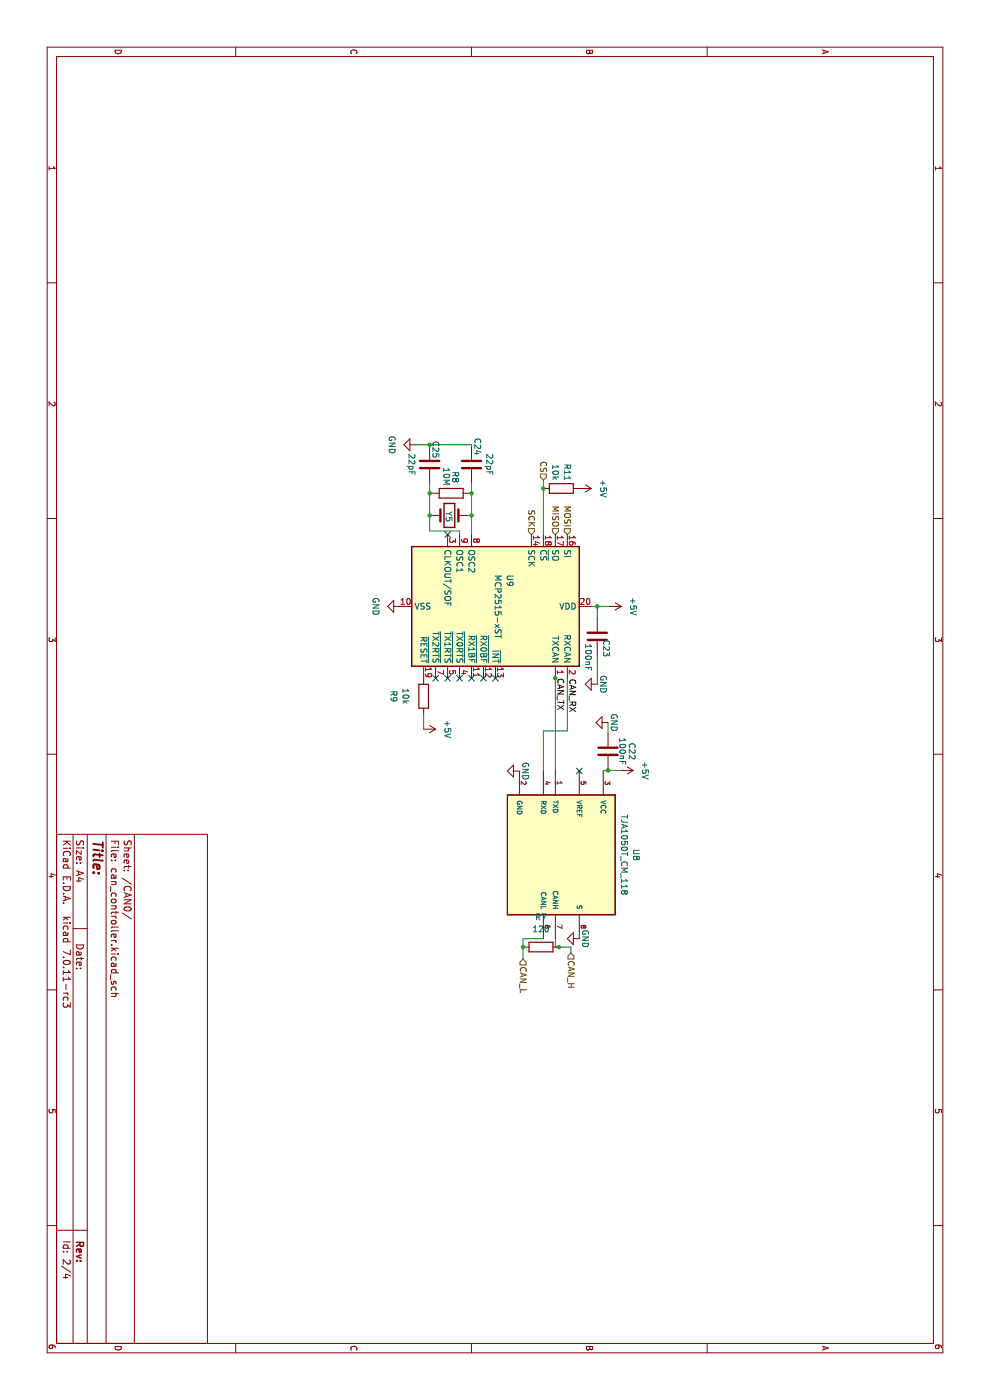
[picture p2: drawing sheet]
(kicad_sch (version 20230121) (generator eeschema)

 (paper "A4")

 (lib_symbols
  (symbol "Device:C" (pin_numbers hide) (pin_names (offset 0.254)) (in_bom yes) (on_board yes)
   (property "Reference" "C" (at 0.635 2.54 0) (effects (font (size 1.27 1.27)) (justify left)))
   (property "Value" "C" (at 0.635 -2.54 0) (effects (font (size 1.27 1.27)) (justify left)))
   (property "Footprint" "" (at 0.9652 -3.81 0) (effects (font (size 1.27 1.27)) hide))
   (property "Datasheet" "~" (at 0 0 0) (effects (font (size 1.27 1.27)) hide))
   (symbol "C_0_1"
    (polyline (pts (xy -2.032 -0.762) (xy 2.032 -0.762)) (stroke (width 0.508) (type default)) (fill (type none)))
    (polyline (pts (xy -2.032 0.762) (xy 2.032 0.762)) (stroke (width 0.508) (type default)) (fill (type none))))
   (symbol "C_1_1"
    (pin passive line (at 0 3.81 270) (length 2.794) (name "~" (effects (font (size 1.27 1.27)))) (number "1" (effects (font (size 1.27 1.27)))))
    (pin passive line (at 0 -3.81 90) (length 2.794) (name "~" (effects (font (size 1.27 1.27)))) (number "2" (effects (font (size 1.27 1.27)))))))
  (symbol "Device:Crystal" (pin_numbers hide) (pin_names (offset 1.016) hide) (in_bom yes) (on_board yes)
   (property "Reference" "Y" (at 0 3.81 0) (effects (font (size 1.27 1.27))))
   (property "Value" "Crystal" (at 0 -3.81 0) (effects (font (size 1.27 1.27))))
   (property "Footprint" "" (at 0 0 0) (effects (font (size 1.27 1.27)) hide))
   (property "Datasheet" "~" (at 0 0 0) (effects (font (size 1.27 1.27)) hide))
   (symbol "Crystal_0_1"
    (rectangle (start -1.143 2.54) (end 1.143 -2.54) (stroke (width 0.3048) (type default)) (fill (type none)))
    (polyline (pts (xy -2.54 0) (xy -1.905 0)) (stroke (width 0) (type default)) (fill (type none)))
    (polyline (pts (xy -1.905 -1.27) (xy -1.905 1.27)) (stroke (width 0.508) (type default)) (fill (type none)))
    (polyline (pts (xy 1.905 -1.27) (xy 1.905 1.27)) (stroke (width 0.508) (type default)) (fill (type none)))
    (polyline (pts (xy 2.54 0) (xy 1.905 0)) (stroke (width 0) (type default)) (fill (type none))))
   (symbol "Crystal_1_1"
    (pin passive line (at -3.81 0 0) (length 1.27) (name "1" (effects (font (size 1.27 1.27)))) (number "1" (effects (font (size 1.27 1.27)))))
    (pin passive line (at 3.81 0 180) (length 1.27) (name "2" (effects (font (size 1.27 1.27)))) (number "2" (effects (font (size 1.27 1.27)))))))
  (symbol "Device:R" (pin_numbers hide) (pin_names (offset 0)) (in_bom yes) (on_board yes)
   (property "Reference" "R" (at 2.032 0 90) (effects (font (size 1.27 1.27))))
   (property "Value" "R" (at 0 0 90) (effects (font (size 1.27 1.27))))
   (property "Footprint" "" (at -1.778 0 90) (effects (font (size 1.27 1.27)) hide))
   (property "Datasheet" "~" (at 0 0 0) (effects (font (size 1.27 1.27)) hide))
   (symbol "R_0_1"
    (rectangle (start -1.016 -2.54) (end 1.016 2.54) (stroke (width 0.254) (type default)) (fill (type none))))
   (symbol "R_1_1"
    (pin passive line (at 0 3.81 270) (length 1.27) (name "~" (effects (font (size 1.27 1.27)))) (number "1" (effects (font (size 1.27 1.27)))))
    (pin passive line (at 0 -3.81 90) (length 1.27) (name "~" (effects (font (size 1.27 1.27)))) (number "2" (effects (font (size 1.27 1.27)))))))
  (symbol "Interface_CAN_LIN:MCP2515-xST" (in_bom yes) (on_board yes)
   (property "Reference" "U" (at -10.16 19.685 0) (effects (font (size 1.27 1.27)) (justify right)))
   (property "Value" "MCP2515-xST" (at 19.05 20.32 0) (effects (font (size 1.27 1.27)) (justify right top)))
   (property "Footprint" "Package_SO:TSSOP-20_4.4x6.5mm_P0.65mm" (at 0 -22.86 0) (effects (font (size 1.27 1.27) italic) hide))
   (property "Datasheet" "http://ww1.microchip.com/downloads/en/DeviceDoc/21801e.pdf" (at 2.54 -20.32 0) (effects (font (size 1.27 1.27)) hide))
   (symbol "MCP2515-xST_0_1"
    (rectangle (start -12.7 17.78) (end 12.7 -17.78) (stroke (width 0.254) (type default)) (fill (type background))))
   (symbol "MCP2515-xST_1_1"
    (pin output line (at 15.24 12.7 180) (length 2.54) (name "TXCAN" (effects (font (size 1.27 1.27)))) (number "1" (effects (font (size 1.27 1.27)))))
    (pin power_in line (at 0 -20.32 90) (length 2.54) (name "VSS" (effects (font (size 1.27 1.27)))) (number "10" (effects (font (size 1.27 1.27)))))
    (pin output line (at 15.24 -5.08 180) (length 2.54) (name "~{RX1BF}" (effects (font (size 1.27 1.27)))) (number "11" (effects (font (size 1.27 1.27)))))
    (pin output line (at 15.24 -2.54 180) (length 2.54) (name "~{RX0BF}" (effects (font (size 1.27 1.27)))) (number "12" (effects (font (size 1.27 1.27)))))
    (pin output line (at 15.24 0 180) (length 2.54) (name "~{INT}" (effects (font (size 1.27 1.27)))) (number "13" (effects (font (size 1.27 1.27)))))
    (pin input line (at -15.24 7.62 0) (length 2.54) (name "SCK" (effects (font (size 1.27 1.27)))) (number "14" (effects (font (size 1.27 1.27)))))
    (pin no_connect line (at -12.7 -2.54 0) (length 2.54) hide (name "NC" (effects (font (size 1.27 1.27)))) (number "15" (effects (font (size 1.27 1.27)))))
    (pin input line (at -15.24 15.24 0) (length 2.54) (name "SI" (effects (font (size 1.27 1.27)))) (number "16" (effects (font (size 1.27 1.27)))))
    (pin output line (at -15.24 12.7 0) (length 2.54) (name "SO" (effects (font (size 1.27 1.27)))) (number "17" (effects (font (size 1.27 1.27)))))
    (pin input line (at -15.24 10.16 0) (length 2.54) (name "~{CS}" (effects (font (size 1.27 1.27)))) (number "18" (effects (font (size 1.27 1.27)))))
    (pin input line (at 15.24 -15.24 180) (length 2.54) (name "~{RESET}" (effects (font (size 1.27 1.27)))) (number "19" (effects (font (size 1.27 1.27)))))
    (pin input line (at 15.24 15.24 180) (length 2.54) (name "RXCAN" (effects (font (size 1.27 1.27)))) (number "2" (effects (font (size 1.27 1.27)))))
    (pin power_in line (at 0 20.32 270) (length 2.54) (name "VDD" (effects (font (size 1.27 1.27)))) (number "20" (effects (font (size 1.27 1.27)))))
    (pin output line (at -15.24 -10.16 0) (length 2.54) (name "CLKOUT/SOF" (effects (font (size 1.27 1.27)))) (number "3" (effects (font (size 1.27 1.27)))))
    (pin input line (at 15.24 -7.62 180) (length 2.54) (name "~{TX0RTS}" (effects (font (size 1.27 1.27)))) (number "4" (effects (font (size 1.27 1.27)))))
    (pin input line (at 15.24 -10.16 180) (length 2.54) (name "~{TX1RTS}" (effects (font (size 1.27 1.27)))) (number "5" (effects (font (size 1.27 1.27)))))
    (pin no_connect line (at -12.7 0 0) (length 2.54) hide (name "NC" (effects (font (size 1.27 1.27)))) (number "6" (effects (font (size 1.27 1.27)))))
    (pin input line (at 15.24 -12.7 180) (length 2.54) (name "~{TX2RTS}" (effects (font (size 1.27 1.27)))) (number "7" (effects (font (size 1.27 1.27)))))
    (pin output line (at -15.24 -5.08 0) (length 2.54) (name "OSC2" (effects (font (size 1.27 1.27)))) (number "8" (effects (font (size 1.27 1.27)))))
    (pin input line (at -15.24 -7.62 0) (length 2.54) (name "OSC1" (effects (font (size 1.27 1.27)))) (number "9" (effects (font (size 1.27 1.27)))))))
  (symbol "TJA1050T_CM_118:TJA1050T_CM_118" (pin_names (offset 1.016)) (in_bom yes) (on_board yes)
   (property "Reference" "U" (at -12.7 11.049 0) (effects (font (size 1.27 1.27)) (justify left bottom)))
   (property "Value" "TJA1050T_CM_118" (at -12.7 -15.24 0) (effects (font (size 1.27 1.27)) (justify left bottom)))
   (property "Footprint" "TJA1050T_CM_118:SOIC127P600X175-8N" (at 0 0 0) (effects (font (size 1.27 1.27)) (justify bottom) hide))
   (property "Datasheet" "" (at 0 0 0) (effects (font (size 1.27 1.27)) hide))
   (property "MF" "NXP USA" (at 0 0 0) (effects (font (size 1.27 1.27)) (justify bottom) hide))
   (property "MAXIMUM_PACKAGE_HEIGHT" "1.75 mm" (at 0 0 0) (effects (font (size 1.27 1.27)) (justify bottom) hide))
   (property "Package" "SO-8 NXP Semiconductors" (at 0 0 0) (effects (font (size 1.27 1.27)) (justify bottom) hide))
   (property "Price" "None" (at 0 0 0) (effects (font (size 1.27 1.27)) (justify bottom) hide))
   (property "Check_prices" "https://www.snapeda.com/parts/TJA1050T/CM,118/NXP+USA+Inc./view-part/?ref=eda" (at 0 0 0) (effects (font (size 1.27 1.27)) (justify bottom) hide))
   (property "STANDARD" "IPC 7351B" (at 0 0 0) (effects (font (size 1.27 1.27)) (justify bottom) hide))
   (property "PARTREV" "4" (at 0 0 0) (effects (font (size 1.27 1.27)) (justify bottom) hide))
   (property "SnapEDA_Link" "https://www.snapeda.com/parts/TJA1050T/CM,118/NXP+USA+Inc./view-part/?ref=snap" (at 0 0 0) (effects (font (size 1.27 1.27)) (justify bottom) hide))
   (property "MP" "TJA1050T/CM,118" (at 0 0 0) (effects (font (size 1.27 1.27)) (justify bottom) hide))
   (property "Purchase-URL" "https://www.snapeda.com/api/url_track_click_mouser/?unipart_id=304529&manufacturer=NXP USA&part_name=TJA1050T/CM,118&search_term=tja1050" (at 0 0 0) (effects (font (size 1.27 1.27)) (justify bottom) hide))
   (property "Description" "\n1/1 Transceiver Half CANbus 8-SO\n" (at 0 0 0) (effects (font (size 1.27 1.27)) (justify bottom) hide))
   (property "Availability" "In Stock" (at 0 0 0) (effects (font (size 1.27 1.27)) (justify bottom) hide))
   (property "MANUFACTURER" "NXP USA" (at 0 0 0) (effects (font (size 1.27 1.27)) (justify bottom) hide))
   (symbol "TJA1050T_CM_118_0_0"
    (rectangle (start -12.7 -12.7) (end 12.7 10.16) (stroke (width 0.254) (type default)) (fill (type background)))
    (pin input line (at 17.78 -2.54 180) (length 5.08) (name "TXD" (effects (font (size 1.016 1.016)))) (number "1" (effects (font (size 1.016 1.016)))))
    (pin power_in line (at 17.78 -10.16 180) (length 5.08) (name "GND" (effects (font (size 1.016 1.016)))) (number "2" (effects (font (size 1.016 1.016)))))
    (pin power_in line (at 17.78 7.62 180) (length 5.08) (name "VCC" (effects (font (size 1.016 1.016)))) (number "3" (effects (font (size 1.016 1.016)))))
    (pin output line (at 17.78 -5.08 180) (length 5.08) (name "RXD" (effects (font (size 1.016 1.016)))) (number "4" (effects (font (size 1.016 1.016)))))
    (pin output line (at 17.78 2.54 180) (length 5.08) (name "VREF" (effects (font (size 1.016 1.016)))) (number "5" (effects (font (size 1.016 1.016)))))
    (pin bidirectional line (at -17.78 -5.08 0) (length 5.08) (name "CANL" (effects (font (size 1.016 1.016)))) (number "6" (effects (font (size 1.016 1.016)))))
    (pin bidirectional line (at -17.78 -2.54 0) (length 5.08) (name "CANH" (effects (font (size 1.016 1.016)))) (number "7" (effects (font (size 1.016 1.016)))))
    (pin input line (at -17.78 2.54 0) (length 5.08) (name "S" (effects (font (size 1.016 1.016)))) (number "8" (effects (font (size 1.016 1.016)))))))
  (symbol "power:+5V" (power) (pin_names (offset 0)) (in_bom yes) (on_board yes)
   (property "Reference" "#PWR" (at 0 -3.81 0) (effects (font (size 1.27 1.27)) hide))
   (property "Value" "+5V" (at 0 3.556 0) (effects (font (size 1.27 1.27))))
   (property "Footprint" "" (at 0 0 0) (effects (font (size 1.27 1.27)) hide))
   (property "Datasheet" "" (at 0 0 0) (effects (font (size 1.27 1.27)) hide))
   (symbol "+5V_0_1"
    (polyline (pts (xy -0.762 1.27) (xy 0 2.54)) (stroke (width 0) (type default)) (fill (type none)))
    (polyline (pts (xy 0 0) (xy 0 2.54)) (stroke (width 0) (type default)) (fill (type none)))
    (polyline (pts (xy 0 2.54) (xy 0.762 1.27)) (stroke (width 0) (type default)) (fill (type none))))
   (symbol "+5V_1_1"
    (pin power_in line (at 0 0 90) (length 0) hide (name "+5V" (effects (font (size 1.27 1.27)))) (number "1" (effects (font (size 1.27 1.27)))))))
  (symbol "power:GND" (power) (pin_names (offset 0)) (in_bom yes) (on_board yes)
   (property "Reference" "#PWR" (at 0 -6.35 0) (effects (font (size 1.27 1.27)) hide))
   (property "Value" "GND" (at 0 -3.81 0) (effects (font (size 1.27 1.27))))
   (property "Footprint" "" (at 0 0 0) (effects (font (size 1.27 1.27)) hide))
   (property "Datasheet" "" (at 0 0 0) (effects (font (size 1.27 1.27)) hide))
   (symbol "GND_0_1"
    (polyline (pts (xy 0 0) (xy 0 -1.27) (xy 1.27 -1.27) (xy 0 -2.54) (xy -1.27 -1.27) (xy 0 -1.27)) (stroke (width 0) (type default)) (fill (type none))))
   (symbol "GND_1_1"
    (pin power_in line (at 0 0 270) (length 0) hide (name "GND" (effects (font (size 1.27 1.27)))) (number "1" (effects (font (size 1.27 1.27))))))))

 (junction (at 103.632 94.742) (diameter 0) (color 0 0 0 0))
 (junction (at 94.361 118.872) (diameter 0) (color 0 0 0 0))
 (junction (at 143.891 92.202) (diameter 0) (color 0 0 0 0))
 (junction (at 109.347 118.872) (diameter 0) (color 0 0 0 0))
 (junction (at 104.648 109.982) (diameter 0) (color 0 0 0 0))
 (junction (at 200.914 91.44) (diameter 0) (color 0 0 0 0))
 (junction (at 109.347 109.982) (diameter 0) (color 0 0 0 0))
 (junction (at 200.914 99.06) (diameter 0) (color 0 0 0 0))
 (junction (at 163.449 81.026) (diameter 0) (color 0 0 0 0))
 (junction (at 104.648 118.872) (diameter 0) (color 0 0 0 0))
 (junction (at 128.651 83.312) (diameter 0) (color 0 0 0 0))

 (no_connect (at 143.891 107.442))
 (no_connect (at 143.891 115.062))
 (no_connect (at 143.891 117.602))
 (no_connect (at 143.891 109.982))
 (no_connect (at 113.411 115.062))
 (no_connect (at 163.576 87.122))
 (no_connect (at 143.891 104.902))
 (no_connect (at 143.891 112.522))

 (wire (pts (xy 103.632 94.742) (xy 113.411 94.742)) (stroke (width 0) (type default)))
 (wire (pts (xy 155.067 94.742) (xy 163.576 94.742)) (stroke (width 0) (type default)))
 (wire (pts (xy 112.649 112.522) (xy 113.411 112.522)) (stroke (width 0) (type default)))
 (wire (pts (xy 102.362 118.872) (xy 104.648 118.872)) (stroke (width 0) (type default)))
 (wire (pts (xy 200.914 92.202) (xy 200.914 91.44)) (stroke (width 0) (type default)))
 (wire (pts (xy 109.347 118.872) (xy 112.649 118.872)) (stroke (width 0) (type default)))
 (wire (pts (xy 203.454 99.06) (xy 200.914 99.06)) (stroke (width 0) (type default)))
 (wire (pts (xy 199.136 99.06) (xy 199.136 94.742)) (stroke (width 0) (type default)))
 (wire (pts (xy 163.449 82.042) (xy 163.576 82.042)) (stroke (width 0) (type default)))
 (wire (pts (xy 94.361 109.982) (xy 94.742 109.982)) (stroke (width 0) (type default)))
 (wire (pts (xy 102.362 109.982) (xy 104.648 109.982)) (stroke (width 0) (type default)))
 (wire (pts (xy 94.361 118.872) (xy 94.361 121.793)) (stroke (width 0) (type default)))
 (wire (pts (xy 128.651 80.772) (xy 128.651 83.312)) (stroke (width 0) (type default)))
 (wire (pts (xy 104.648 118.11) (xy 104.648 118.872)) (stroke (width 0) (type default)))
 (wire (pts (xy 109.347 118.491) (xy 109.347 118.872)) (stroke (width 0) (type default)))
 (wire (pts (xy 155.575 81.026) (xy 153.289 81.026)) (stroke (width 0) (type default)))
 (wire (pts (xy 109.347 109.982) (xy 113.411 109.982)) (stroke (width 0) (type default)))
 (wire (pts (xy 163.449 81.026) (xy 163.449 82.042)) (stroke (width 0) (type default)))
 (wire (pts (xy 94.361 109.982) (xy 94.361 118.872)) (stroke (width 0) (type default)))
 (wire (pts (xy 131.191 83.312) (xy 128.651 83.312)) (stroke (width 0) (type default)))
 (wire (pts (xy 155.067 94.742) (xy 155.067 89.662)) (stroke (width 0) (type default)))
 (wire (pts (xy 163.195 81.026) (xy 163.449 81.026)) (stroke (width 0) (type default)))
 (wire (pts (xy 104.648 109.982) (xy 104.648 110.49)) (stroke (width 0) (type default)))
 (wire (pts (xy 202.184 88.9) (xy 200.914 88.9)) (stroke (width 0) (type default)))
 (wire (pts (xy 200.914 99.06) (xy 199.136 99.06)) (stroke (width 0) (type default)))
 (wire (pts (xy 138.811 83.312) (xy 145.161 83.312)) (stroke (width 0) (type default)))
 (wire (pts (xy 143.891 92.202) (xy 163.576 92.202)) (stroke (width 0) (type default)))
 (wire (pts (xy 128.651 83.312) (xy 128.651 84.582)) (stroke (width 0) (type default)))
 (wire (pts (xy 104.648 109.982) (xy 109.347 109.982)) (stroke (width 0) (type default)))
 (wire (pts (xy 94.742 118.872) (xy 94.361 118.872)) (stroke (width 0) (type default)))
 (wire (pts (xy 151.511 120.142) (xy 154.686 120.142)) (stroke (width 0) (type default)))
 (wire (pts (xy 143.891 89.662) (xy 155.067 89.662)) (stroke (width 0) (type default)))
 (wire (pts (xy 109.347 109.982) (xy 109.347 110.871)) (stroke (width 0) (type default)))
 (wire (pts (xy 101.854 94.742) (xy 103.632 94.742)) (stroke (width 0) (type default)))
 (wire (pts (xy 143.764 92.202) (xy 143.891 92.202)) (stroke (width 0) (type default)))
 (wire (pts (xy 104.648 118.872) (xy 109.347 118.872)) (stroke (width 0) (type default)))
 (wire (pts (xy 163.449 78.232) (xy 163.449 81.026)) (stroke (width 0) (type default)))
 (wire (pts (xy 112.649 118.872) (xy 112.649 112.522)) (stroke (width 0) (type default)))
 (wire (pts (xy 200.914 88.9) (xy 200.914 91.44)) (stroke (width 0) (type default)))
 (wire (pts (xy 200.914 92.202) (xy 199.136 92.202)) (stroke (width 0) (type default)))

 (label "CAN_TX" (at 143.764 92.202 0) (fields_autoplaced) (effects (font (size 1.27 1.27)) (justify left bottom)))
 (label "CAN_RX" (at 143.891 89.662 0) (fields_autoplaced) (effects (font (size 1.27 1.27)) (justify left bottom)))

 (hierarchical_label "CAN_H" (shape input) (at 202.184 88.9 0) (fields_autoplaced) (effects (font (size 1.27 1.27)) (justify left)))
 (hierarchical_label "CAN_L" (shape input) (at 203.454 99.06 0) (fields_autoplaced) (effects (font (size 1.27 1.27)) (justify left)))
 (hierarchical_label "MOSI" (shape input) (at 113.411 89.662 180) (fields_autoplaced) (effects (font (size 1.27 1.27)) (justify right)))
 (hierarchical_label "MISO" (shape input) (at 113.411 92.202 180) (fields_autoplaced) (effects (font (size 1.27 1.27)) (justify right)))
 (hierarchical_label "CS" (shape input) (at 101.854 94.742 180) (fields_autoplaced) (effects (font (size 1.27 1.27)) (justify right)))
 (hierarchical_label "SCK" (shape input) (at 113.411 97.282 180) (fields_autoplaced) (effects (font (size 1.27 1.27)) (justify right)))

 (symbol (lib_id "power:GND") (at 163.576 99.822 0) (mirror y) (unit 1) (in_bom yes) (on_board yes) (dnp no)
  (property "Reference" "#PWR068" (at 163.576 106.172 0) (effects (font (size 1.27 1.27)) hide))
  (property "Value" "GND" (at 163.576 98.552 0) (effects (font (size 1.27 1.27))))
  (property "Footprint" "" (at 163.576 99.822 0) (effects (font (size 1.27 1.27)) hide))
  (property "Datasheet" "" (at 163.576 99.822 0) (effects (font (size 1.27 1.27)) hide)) (pin "1")
  (instances (project "front_dash_unit" (path "" (reference "#PWR068") (unit 1)) (path "" (reference "#PWR014") (unit 1)))))

 (symbol (lib_id "power:+5V") (at 154.686 120.142 0) (unit 1) (in_bom yes) (on_board yes) (dnp no) (fields_autoplaced)
  (property "Reference" "#PWR069" (at 154.686 123.952 0) (effects (font (size 1.27 1.27)) hide))
  (property "Value" "+5V" (at 154.686 115.062 0) (effects (font (size 1.27 1.27))))
  (property "Footprint" "" (at 154.686 120.142 0) (effects (font (size 1.27 1.27)) hide))
  (property "Datasheet" "" (at 154.686 120.142 0) (effects (font (size 1.27 1.27)) hide)) (pin "1")
  (instances (project "front_dash_unit" (path "" (reference "#PWR069") (unit 1)) (path "" (reference "#PWR015") (unit 1)))))

 (symbol (lib_id "Device:R") (at 103.632 90.932 180) (unit 1) (in_bom yes) (on_board yes) (dnp no)
  (property "Reference" "R11" (at 100.203 89.662 0) (effects (font (size 1.27 1.27))))
  (property "Value" "10k" (at 100.203 92.202 0) (effects (font (size 1.27 1.27))))
  (property "Footprint" "Better_Handsolder:R_0805_2012Metric_Pad1.20x1.40mm_HandSolder_L" (at 105.41 90.932 90) (effects (font (size 1.27 1.27)) hide))
  (property "Datasheet" "~" (at 103.632 90.932 0) (effects (font (size 1.27 1.27)) hide)) (pin "1") (pin "2")
  (instances (project "front_dash_unit" (path "" (reference "R11") (unit 1)) (path "" (reference "R12") (unit 1)))))

 (symbol (lib_id "Interface_CAN_LIN:MCP2515-xST") (at 128.651 104.902 0) (unit 1) (in_bom yes) (on_board yes) (dnp no)
  (property "Reference" "U9" (at 121.793 101.854 0) (effects (font (size 1.27 1.27)) (justify left)))
  (property "Value" "MCP2515-xST" (at 121.793 104.394 0) (effects (font (size 1.27 1.27)) (justify left)))
  (property "Footprint" "RMC_SO:TSSOP-20_4.4x6.5mm_P0.65mm" (at 128.651 127.762 0) (effects (font (size 1.27 1.27) italic) hide))
  (property "Datasheet" "http://ww1.microchip.com/downloads/en/DeviceDoc/21801e.pdf" (at 131.191 125.222 0) (effects (font (size 1.27 1.27)) hide)) (pin "1") (pin "10") (pin "11") (pin "12") (pin "13") (pin "14") (pin "15") (pin "16") (pin "17") (pin "18") (pin "19") (pin "2") (pin "20") (pin "3") (pin "4") (pin "5") (pin "6") (pin "7") (pin "8") (pin "9")
  (instances (project "front_dash_unit" (path "" (reference "U9") (unit 1)) (path "" (reference "U3") (unit 1)))))

 (symbol (lib_id "Device:R") (at 200.914 95.25 0) (mirror y) (unit 1) (in_bom yes) (on_board yes) (dnp no)
  (property "Reference" "R7" (at 194.564 95.25 90) (effects (font (size 1.27 1.27))))
  (property "Value" "120" (at 197.104 95.25 90) (effects (font (size 1.27 1.27))))
  (property "Footprint" "Better_Handsolder:R_0805_2012Metric_Pad1.20x1.40mm_HandSolder_L" (at 202.692 95.25 90) (effects (font (size 1.27 1.27)) hide))
  (property "Datasheet" "~" (at 200.914 95.25 0) (effects (font (size 1.27 1.27)) hide)) (pin "1") (pin "2")
  (instances (project "front_dash_unit" (path "" (reference "R7") (unit 1)) (path "" (reference "R2") (unit 1)))))

 (symbol (lib_id "Device:C") (at 98.552 118.872 90) (mirror x) (unit 1) (in_bom yes) (on_board yes) (dnp no)
  (property "Reference" "C25" (at 95.377 117.602 90) (effects (font (size 1.27 1.27))))
  (property "Value" "22pF" (at 98.552 122.682 90) (effects (font (size 1.27 1.27))))
  (property "Footprint" "Better_Handsolder:C_0805_2012Metric_Pad1.18x1.45mm_HandSolder_L" (at 102.362 119.8372 0) (effects (font (size 1.27 1.27)) hide))
  (property "Datasheet" "~" (at 98.552 118.872 0) (effects (font (size 1.27 1.27)) hide)) (pin "1") (pin "2")
  (instances (project "front_dash_unit" (path "" (reference "C25") (unit 1)) (path "" (reference "C6") (unit 1)))))

 (symbol (lib_id "power:GND") (at 145.161 83.312 0) (unit 1) (in_bom yes) (on_board yes) (dnp no)
  (property "Reference" "#PWR066" (at 145.161 89.662 0) (effects (font (size 1.27 1.27)) hide))
  (property "Value" "GND" (at 145.161 82.042 0) (effects (font (size 1.27 1.27))))
  (property "Footprint" "" (at 145.161 83.312 0) (effects (font (size 1.27 1.27)) hide))
  (property "Datasheet" "" (at 145.161 83.312 0) (effects (font (size 1.27 1.27)) hide)) (pin "1")
  (instances (project "front_dash_unit" (path "" (reference "#PWR066") (unit 1)) (path "" (reference "#PWR011") (unit 1)))))

 (symbol (lib_id "Device:C") (at 159.385 81.026 90) (mirror x) (unit 1) (in_bom yes) (on_board yes) (dnp no)
  (property "Reference" "C22" (at 159.385 75.946 90) (effects (font (size 1.27 1.27))))
  (property "Value" "100nF" (at 159.385 77.978 90) (effects (font (size 1.27 1.27))))
  (property "Footprint" "Better_Handsolder:C_0805_2012Metric_Pad1.18x1.45mm_HandSolder_L" (at 163.195 81.9912 0) (effects (font (size 1.27 1.27)) hide))
  (property "Datasheet" "~" (at 159.385 81.026 0) (effects (font (size 1.27 1.27)) hide)) (pin "1") (pin "2")
  (instances (project "front_dash_unit" (path "" (reference "C22") (unit 1)) (path "" (reference "C2") (unit 1)))))

 (symbol (lib_id "Device:C") (at 135.001 83.312 270) (unit 1) (in_bom yes) (on_board yes) (dnp no)
  (property "Reference" "C23" (at 137.541 81.407 90) (effects (font (size 1.27 1.27))))
  (property "Value" "100nF" (at 139.446 85.217 90) (effects (font (size 1.27 1.27))))
  (property "Footprint" "Better_Handsolder:C_0805_2012Metric_Pad1.18x1.45mm_HandSolder_L" (at 131.191 84.2772 0) (effects (font (size 1.27 1.27)) hide))
  (property "Datasheet" "~" (at 135.001 83.312 0) (effects (font (size 1.27 1.27)) hide)) (pin "1") (pin "2")
  (instances (project "front_dash_unit" (path "" (reference "C23") (unit 1)) (path "" (reference "C3") (unit 1)))))

 (symbol (lib_id "Device:Crystal") (at 109.347 114.681 90) (unit 1) (in_bom yes) (on_board yes) (dnp no)
  (property "Reference" "Y5" (at 108.331 114.808 90) (effects (font (size 1.27 1.27)) (justify right)))
  (property "Value" "20MHz" (at 106.426 120.777 90) (effects (font (size 1.27 1.27)) (justify right) hide))
  (property "Footprint" "Better_Handsolder:Crystal_HC49-U_Vertical_W_SMD" (at 109.347 114.681 0) (effects (font (size 1.27 1.27)) hide))
  (property "Datasheet" "~" (at 109.347 114.681 0) (effects (font (size 1.27 1.27)) hide)) (pin "1") (pin "2")
  (instances (project "front_dash_unit" (path "" (reference "Y5") (unit 1)) (path "" (reference "Y1") (unit 1)))))

 (symbol (lib_id "power:+5V") (at 128.651 80.772 0) (unit 1) (in_bom yes) (on_board yes) (dnp no) (fields_autoplaced)
  (property "Reference" "#PWR064" (at 128.651 84.582 0) (effects (font (size 1.27 1.27)) hide))
  (property "Value" "+5V" (at 128.651 75.692 0) (effects (font (size 1.27 1.27))))
  (property "Footprint" "" (at 128.651 80.772 0) (effects (font (size 1.27 1.27)) hide))
  (property "Datasheet" "" (at 128.651 80.772 0) (effects (font (size 1.27 1.27)) hide)) (pin "1")
  (instances (project "front_dash_unit" (path "" (reference "#PWR064") (unit 1)) (path "" (reference "#PWR07") (unit 1)))))

 (symbol (lib_id "power:GND") (at 94.361 121.793 0) (unit 1) (in_bom yes) (on_board yes) (dnp no) (fields_autoplaced)
  (property "Reference" "#PWR070" (at 94.361 128.143 0) (effects (font (size 1.27 1.27)) hide))
  (property "Value" "GND" (at 94.361 126.873 0) (effects (font (size 1.27 1.27))))
  (property "Footprint" "" (at 94.361 121.793 0) (effects (font (size 1.27 1.27)) hide))
  (property "Datasheet" "" (at 94.361 121.793 0) (effects (font (size 1.27 1.27)) hide)) (pin "1")
  (instances (project "front_dash_unit" (path "" (reference "#PWR070") (unit 1)) (path "" (reference "#PWR016") (unit 1)))))

 (symbol (lib_id "power:+5V") (at 103.632 87.122 0) (unit 1) (in_bom yes) (on_board yes) (dnp no) (fields_autoplaced)
  (property "Reference" "#PWR036" (at 103.632 90.932 0) (effects (font (size 1.27 1.27)) hide))
  (property "Value" "+5V" (at 103.632 82.042 0) (effects (font (size 1.27 1.27))))
  (property "Footprint" "" (at 103.632 87.122 0) (effects (font (size 1.27 1.27)) hide))
  (property "Datasheet" "" (at 103.632 87.122 0) (effects (font (size 1.27 1.27)) hide)) (pin "1")
  (instances (project "front_dash_unit" (path "" (reference "#PWR036") (unit 1)) (path "" (reference "#PWR037") (unit 1)))))

 (symbol (lib_id "Device:C") (at 98.552 109.982 90) (unit 1) (in_bom yes) (on_board yes) (dnp no)
  (property "Reference" "C24" (at 94.742 108.712 90) (effects (font (size 1.27 1.27))))
  (property "Value" "22pF" (at 98.552 106.172 90) (effects (font (size 1.27 1.27))))
  (property "Footprint" "Better_Handsolder:C_0805_2012Metric_Pad1.18x1.45mm_HandSolder_L" (at 102.362 109.0168 0) (effects (font (size 1.27 1.27)) hide))
  (property "Datasheet" "~" (at 98.552 109.982 0) (effects (font (size 1.27 1.27)) hide)) (pin "1") (pin "2")
  (instances (project "front_dash_unit" (path "" (reference "C24") (unit 1)) (path "" (reference "C4") (unit 1)))))

 (symbol (lib_id "power:GND") (at 199.136 87.122 0) (mirror y) (unit 1) (in_bom yes) (on_board yes) (dnp no)
  (property "Reference" "#PWR067" (at 199.136 93.472 0) (effects (font (size 1.27 1.27)) hide))
  (property "Value" "GND" (at 199.136 85.852 0) (effects (font (size 1.27 1.27))))
  (property "Footprint" "" (at 199.136 87.122 0) (effects (font (size 1.27 1.27)) hide))
  (property "Datasheet" "" (at 199.136 87.122 0) (effects (font (size 1.27 1.27)) hide)) (pin "1")
  (instances (project "front_dash_unit" (path "" (reference "#PWR067") (unit 1)) (path "" (reference "#PWR013") (unit 1)))))

 (symbol (lib_id "power:+5V") (at 163.449 78.232 0) (mirror y) (unit 1) (in_bom yes) (on_board yes) (dnp no) (fields_autoplaced)
  (property "Reference" "#PWR063" (at 163.449 82.042 0) (effects (font (size 1.27 1.27)) hide))
  (property "Value" "+5V" (at 163.449 73.152 0) (effects (font (size 1.27 1.27))))
  (property "Footprint" "" (at 163.449 78.232 0) (effects (font (size 1.27 1.27)) hide))
  (property "Datasheet" "" (at 163.449 78.232 0) (effects (font (size 1.27 1.27)) hide)) (pin "1")
  (instances (project "front_dash_unit" (path "" (reference "#PWR063") (unit 1)) (path "" (reference "#PWR01") (unit 1)))))

 (symbol (lib_id "Device:R") (at 104.648 114.3 180) (unit 1) (in_bom yes) (on_board yes) (dnp no)
  (property "Reference" "R8" (at 101.219 113.411 0) (effects (font (size 1.27 1.27))))
  (property "Value" "10M" (at 101.092 115.316 0) (effects (font (size 1.27 1.27))))
  (property "Footprint" "Better_Handsolder:R_0805_2012Metric_Pad1.20x1.40mm_HandSolder_L" (at 106.426 114.3 90) (effects (font (size 1.27 1.27)) hide))
  (property "Datasheet" "~" (at 104.648 114.3 0) (effects (font (size 1.27 1.27)) hide)) (pin "1") (pin "2")
  (instances (project "front_dash_unit" (path "" (reference "R8") (unit 1)) (path "" (reference "R4") (unit 1)))))

 (symbol (lib_id "Device:R") (at 147.701 120.142 90) (mirror x) (unit 1) (in_bom yes) (on_board yes) (dnp no)
  (property "Reference" "R9" (at 147.701 126.492 90) (effects (font (size 1.27 1.27))))
  (property "Value" "10k" (at 147.701 123.952 90) (effects (font (size 1.27 1.27))))
  (property "Footprint" "Better_Handsolder:R_0805_2012Metric_Pad1.20x1.40mm_HandSolder_L" (at 147.701 118.364 90) (effects (font (size 1.27 1.27)) hide))
  (property "Datasheet" "~" (at 147.701 120.142 0) (effects (font (size 1.27 1.27)) hide)) (pin "1") (pin "2")
  (instances (project "front_dash_unit" (path "" (reference "R9") (unit 1)) (path "" (reference "R10") (unit 1)))))

 (symbol (lib_id "power:GND") (at 128.651 125.222 0) (unit 1) (in_bom yes) (on_board yes) (dnp no) (fields_autoplaced)
  (property "Reference" "#PWR071" (at 128.651 131.572 0) (effects (font (size 1.27 1.27)) hide))
  (property "Value" "GND" (at 128.651 130.302 0) (effects (font (size 1.27 1.27))))
  (property "Footprint" "" (at 128.651 125.222 0) (effects (font (size 1.27 1.27)) hide))
  (property "Datasheet" "" (at 128.651 125.222 0) (effects (font (size 1.27 1.27)) hide)) (pin "1")
  (instances (project "front_dash_unit" (path "" (reference "#PWR071") (unit 1)) (path "" (reference "#PWR026") (unit 1)))))

 (symbol (lib_id "power:GND") (at 153.289 81.026 0) (mirror y) (unit 1) (in_bom yes) (on_board yes) (dnp no)
  (property "Reference" "#PWR065" (at 153.289 87.376 0) (effects (font (size 1.27 1.27)) hide))
  (property "Value" "GND" (at 153.289 79.756 0) (effects (font (size 1.27 1.27))))
  (property "Footprint" "" (at 153.289 81.026 0) (effects (font (size 1.27 1.27)) hide))
  (property "Datasheet" "" (at 153.289 81.026 0) (effects (font (size 1.27 1.27)) hide)) (pin "1")
  (instances (project "front_dash_unit" (path "" (reference "#PWR065") (unit 1)) (path "" (reference "#PWR08") (unit 1)))))

 (symbol (lib_id "TJA1050T_CM_118:TJA1050T_CM_118") (at 181.356 89.662 0) (mirror y) (unit 1) (in_bom yes) (on_board yes) (dnp no) (fields_autoplaced)
  (property "Reference" "U8" (at 181.356 75.057 0) (effects (font (size 1.27 1.27))))
  (property "Value" "TJA1050T_CM_118" (at 181.356 77.597 0) (effects (font (size 1.27 1.27))))
  (property "Footprint" "TJA1050T_CM_118:SOIC127P600X175-8N" (at 181.356 89.662 0) (effects (font (size 1.27 1.27)) (justify bottom) hide))
  (property "Datasheet" "" (at 181.356 89.662 0) (effects (font (size 1.27 1.27)) hide))
  (property "MF" "NXP USA" (at 181.356 89.662 0) (effects (font (size 1.27 1.27)) (justify bottom) hide))
  (property "MAXIMUM_PACKAGE_HEIGHT" "1.75 mm" (at 181.356 89.662 0) (effects (font (size 1.27 1.27)) (justify bottom) hide))
  (property "Package" "SO-8 NXP Semiconductors" (at 181.356 89.662 0) (effects (font (size 1.27 1.27)) (justify bottom) hide))
  (property "Price" "None" (at 181.356 89.662 0) (effects (font (size 1.27 1.27)) (justify bottom) hide))
  (property "Check_prices" "https://www.snapeda.com/parts/TJA1050T/CM,118/NXP+USA+Inc./view-part/?ref=eda" (at 181.356 89.662 0) (effects (font (size 1.27 1.27)) (justify bottom) hide))
  (property "STANDARD" "IPC 7351B" (at 181.356 89.662 0) (effects (font (size 1.27 1.27)) (justify bottom) hide))
  (property "PARTREV" "4" (at 181.356 89.662 0) (effects (font (size 1.27 1.27)) (justify bottom) hide))
  (property "SnapEDA_Link" "https://www.snapeda.com/parts/TJA1050T/CM,118/NXP+USA+Inc./view-part/?ref=snap" (at 181.356 89.662 0) (effects (font (size 1.27 1.27)) (justify bottom) hide))
  (property "MP" "TJA1050T/CM,118" (at 181.356 89.662 0) (effects (font (size 1.27 1.27)) (justify bottom) hide))
  (property "Purchase-URL" "https://www.snapeda.com/api/url_track_click_mouser/?unipart_id=304529&manufacturer=NXP USA&part_name=TJA1050T/CM,118&search_term=tja1050" (at 181.356 89.662 0) (effects (font (size 1.27 1.27)) (justify bottom) hide))
  (property "Description" "\n1/1 Transceiver Half CANbus 8-SO\n" (at 181.356 89.662 0) (effects (font (size 1.27 1.27)) (justify bottom) hide))
  (property "Availability" "In Stock" (at 181.356 89.662 0) (effects (font (size 1.27 1.27)) (justify bottom) hide))
  (property "MANUFACTURER" "NXP USA" (at 181.356 89.662 0) (effects (font (size 1.27 1.27)) (justify bottom) hide)) (pin "1") (pin "2") (pin "3") (pin "4") (pin "5") (pin "6") (pin "7") (pin "8")
  (instances (project "front_dash_unit" (path "" (reference "U8") (unit 1)) (path "" (reference "U2") (unit 1))))))
